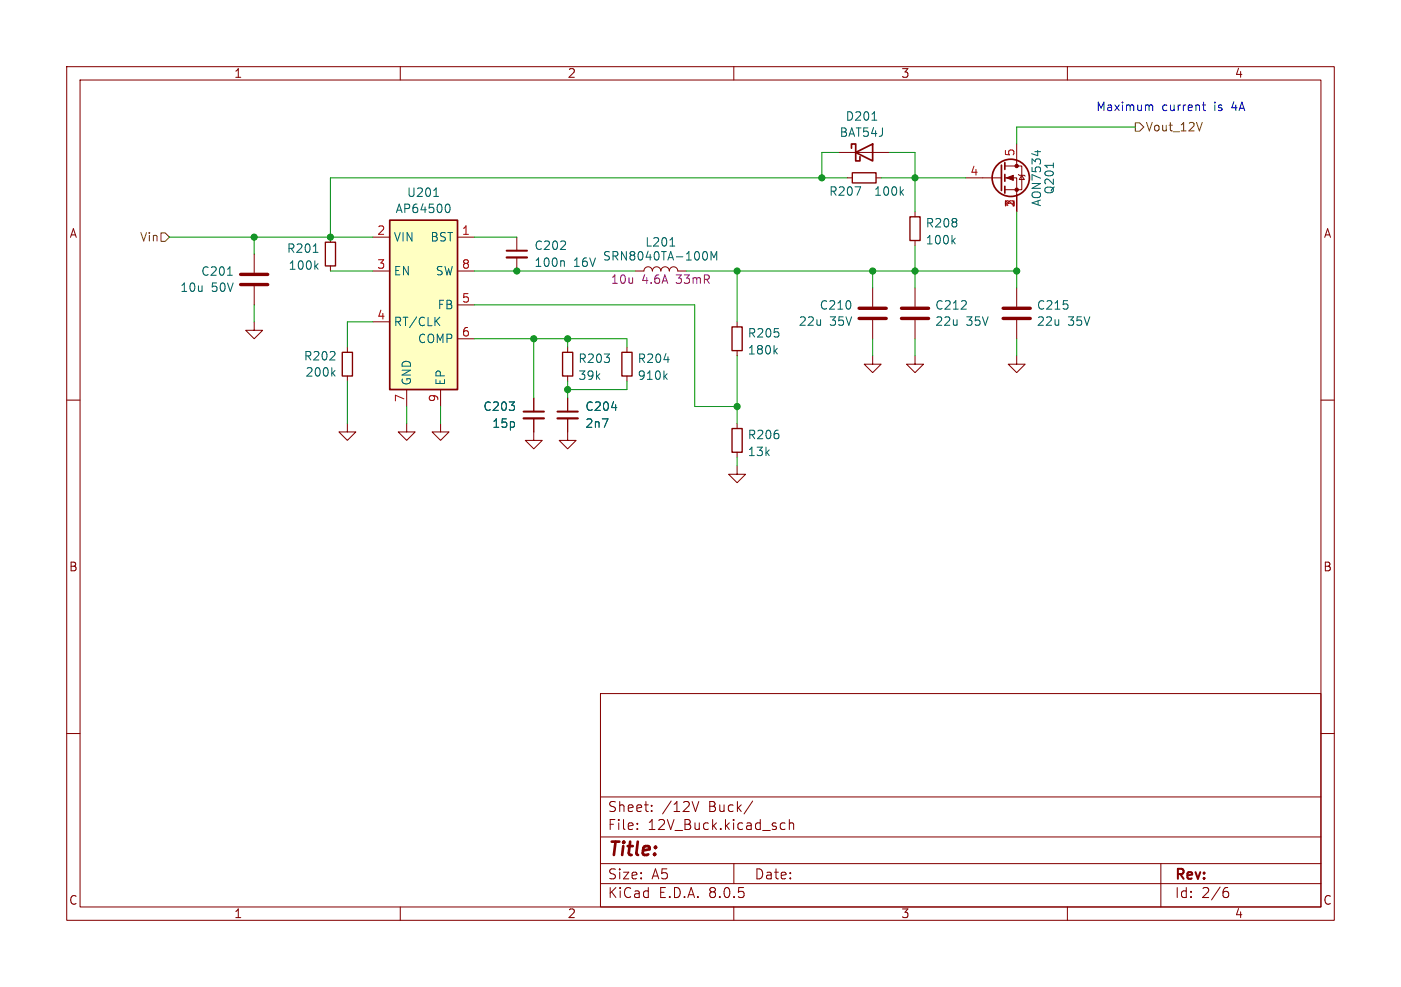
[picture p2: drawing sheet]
<svg xmlns="http://www.w3.org/2000/svg" width="210mm" height="148mm" viewBox="0 0 210 148" stroke-linecap="round" stroke-linejoin="round" font-family="sans-serif">
<g fill="none" stroke="#840000" stroke-width=".15">
<path d="M10 10h190v128h-190zM12 12h186v124h-186zM60 10v2M110 10v2M160 10v2M127 26.7h.8M131.3 26.7h.8M10 60h2M38.1 48.3v1.2h-1.3l1.3 1.3 1.3-1.3h-1.3M85.1 52.1v.7M85.1 56.4v.8M137.2 53.3v1.3h1.2l-1.2 1.3-1.3-1.3h1.3"/>
<path d="M137.2 43.2v2.8M137.2 48v2.8M152.4 53.3v1.3h1.3l-1.3 1.3-1.3-1.3h1.3M152.4 43.2v2.8M152.4 48v2.8M198 60h2M110.5 69.9v1.2h1.3l-1.3 1.3-1.3-1.3h1.3M110.5 63.5v.8M110.5 67.8v.8M10 110h2M90 104h108v32h-108zM90 119.5h108"/>
<path d="M198 110h2M60 136v2M90 132.5h108M90 129.5h108M90 125.5h108M95.5 124.2v.2M95.5 123.5v.1M97.7 121.5v.2M97.7 120.8v.1M103.8 120.2l.5 1.5 .5-1.5M110 136v2M110 129.5v3"/>
<path d="M112.8 120.1l-1.3 1.9M117 124.2l.3 .2 .4-.1M117.7 123.5l-.4-.1-.3 .1M118.3 123.5a.37 .37 0 0 1 .7 .1v.8M118.3 122.9v1.5M160 136v2M174 129.5v6.5M183.6 133.7h.3l.3 .2-.1 .5-.2 .2h-.3M184 133.1l-.4 .1"/>
</g>
<path d="M135.1 47.8h4.1M135.1 46.2h4.1M150.4 47.8h4M150.4 46.2h4" fill="none" stroke="#840000" stroke-width=".51"/>
<path d="M127.8 25.9h3.5v1.5h-3.5zM84.3 52.8h1.6v3.6h-1.6zM109.7 64.3h1.6v3.5h-1.6z" fill="none" stroke="#840000" stroke-width=".2"/>
<path d="M128.2 28h.8l-.5 1.3M135.1 28.8l.3 .5M135.4 28.4l-.4 .5" fill="none" stroke="#006464" stroke-width=".15"/>
<path d="M58.4 33h10.2v25.4h-10.2z" fill="#ffffc2"/>
<g fill="none" stroke="#840000" stroke-width=".25">
<path d="M58.4 33h10.2v25.4h-10.2zM127.6 22.2v-.6h.7v2.5h.6v-.6M128.3 22.9l2.5-1.3v2.5zM150.1 24.8v3.8M150.6 24.4v1M150.6 26.2v1M150.6 27.9v1.1"/>
<circle cx="151.5" cy="26.7" r="2.79"/>
</g>
<g fill="none" stroke="#840000" stroke-width=".15">
<path d="M38.1 38.1v2.8M49.5 35.6v.7M49.5 39.9v.7M55.9 35.6h2.5M68.6 35.6h2.5M77.5 35.6v2M77.5 38.6v2M125.7 22.9h7.6M137.2 31.8v.7M137.2 36.1v.7M144.8 26.7h5.3M150.6 26.7h1.8v5.1"/>
<path d="M150.6 24.9h2.6v3.5h-2.6M152.4 21.6v3.3M152.7 26.2l.1 .1h.7l.2 .1M153.2 26.3l.3 .6h-.7zM38.1 42.9v2.8M52.1 52.1v.7M52.1 56.4v.8M55.9 40.6h2.5M55.9 48.3h2.5M61 58.4v2.6M66 58.4v2.6M68.6 40.6h2.5"/>
<path d="M68.6 45.7h2.5M68.6 50.8h2.5M80 59.7v2M85.1 59.7v2M94 52.1v.7M94 56.4v.8M95.2 40.6h1.3a.64 .64 0 0 1 .7-.6 .64 .64 0 0 1 .6 .6 .64 .64 0 0 1 .6-.6 .64 .64 0 0 1 .7 .6 .64 .64 0 0 1 .6-.6 .64 .64 0 0 1 .6 .6 .64 .64 0 0 1 .7-.6 .64 .64 0 0 1 .6 .6h1.3M110.5 48.3v.7M110.5 52.6v.7M130.8 53.3v1.3h-1.3l1.3 1.3 1.3-1.3h-1.3M130.8 43.2v2.8M130.8 48v2.8"/>
<path d="M52.1 63.5v1.3h1.2l-1.2 1.2-1.3-1.2h1.3M61 63.5v1.3h1.2l-1.2 1.2-1.3-1.2h1.3M66 63.5v1.3h1.3l-1.3 1.2-1.2-1.2h1.2M80 62.7v3.3h-1.3l1.3 1.3 1.3-1.3h-1.3M85.1 62.7v3.3h1.3l-1.3 1.3-1.3-1.3h1.3"/>
</g>
<g fill="none" stroke="#006464" stroke-width=".15">
<path d="M130.7 18h.7M47 37.8h.7M47.3 39.9l.4 .5M47.7 39.5l-.5 .5M65 29.5h.7M66.9 30.7l.1-.1a.69 .69 0 0 1 .5 .5 .69 .69 0 0 1-.2 .7h-.4M84.4 39.1l.2 .2v.6M100.4 36.9h.7M105.6 37.7a.69 .69 0 0 1 .5 .6 .69 .69 0 0 1-.2 .6l-.3 .1M106.6 39v-1.3l.4 .9 .4-.9v1.3M142.8 36.1l.4 .5M143.2 35.7l-.5 .5"/>
<path d="M155.6 22.6v.7M157.9 24.4v.8M34.1 41.3h.7M49.9 55.9l.3 .5M50.2 55.6l-.5 .4M65.4 48.1l.5 .7M65.9 47.6l-.7 .7M99.5 53.9h.8M99.6 56.4l.4 .5M100 56l-.5 .5M116.2 52.6l.3 .5M116.5 52.2l-.5 .5"/>
<path d="M91.7 61.1h.8"/>
</g>
<path d="M75.9 38.6h3.1M78.5 62.7h3M83.6 62.7h3" fill="none" stroke="#840000" stroke-width=".33"/>
<path d="M75.9 37.6h3.1M78.5 61.7h3M83.6 61.7h3" fill="none" stroke="#840000" stroke-width=".3"/>
<path d="M48.8 36.3h1.5v3.6h-1.5zM136.4 32.5h1.5v3.6h-1.5zM51.3 52.8h1.5v3.6h-1.5zM93.2 52.8h1.5v3.6h-1.5zM109.7 49h1.6v3.6h-1.6z" fill="none" stroke="#840000" stroke-width=".2"/>
<g fill="#840000" stroke="#840000" stroke-width=".15">
<path d="M150.9 26.7l1-.4v.8z"/>
<circle cx="152.4" cy="28.4" r=".25"/>
<circle cx="152.4" cy="24.9" r=".25"/>
</g>
<path d="M36.1 42.7h4M36.1 41.1h4M128.8 47.8h4M128.8 46.2h4" fill="none" stroke="#840000" stroke-width=".51"/>
<path d="M170.2 18.4h.6l.6 .7-.6 .6h-.6zM180.2 18.4l-.4 1.2M24.1 34.9h.7l.6 .7-.6 .6h-.7z" fill="none" stroke="#725600" stroke-width=".15"/>
<path d="M172.3 15.8h.4l.1 .8M180.2 15.7h.5M180.4 15.3v1.1l.3 .2" fill="none" stroke="#0000c2" stroke-width=".15"/>
<g fill="none" stroke="#009600" stroke-width=".15">
<path d="M170.2 19.1h-17.8v2.5M25.4 35.6h30.5M38.1 35.6v2.5M71.1 35.6h6.4M125.7 22.9h-2.5v3.8M127 26.7h-77.5v8.9M132.1 26.7h12.7M133.3 22.9h3.9v8.9M137.2 36.8v6.4M152.4 31.8v11.4M38.1 45.7v2.6M49.5 40.6h6.4"/>
<path d="M52.1 57.2v6.3M55.9 48.3h-3.8v3.8M71.1 50.8h22.9v1.3M71.1 40.6h24.1M71.1 45.7h33v15.3h6.4M80 50.8v8.9M85.1 50.8v1.3M85.1 57.2v2.5M94 57.2v1.2h-8.9M102.9 40.6h49.5M110.5 40.6v7.7M110.5 53.3v10.2"/>
<path d="M130.8 40.6v2.6M130.8 50.8v2.5M137.2 50.8v2.5M152.4 50.8v2.5M61 61v2.5M66 61v2.5M110.5 68.6v1.3"/>
</g>
<g fill="#009600" stroke="#009600" stroke-width=".15">
<circle cx="137.2" cy="40.6" r=".46"/>
<circle cx="130.8" cy="40.6" r=".46"/>
<circle cx="110.5" cy="40.6" r=".46"/>
<circle cx="123.2" cy="26.7" r=".46"/>
<circle cx="110.5" cy="61" r=".46"/>
<circle cx="137.2" cy="26.7" r=".46"/>
<circle cx="152.4" cy="40.6" r=".46"/>
<circle cx="80" cy="50.8" r=".46"/>
<circle cx="85.1" cy="50.8" r=".46"/>
<circle cx="77.5" cy="40.6" r=".46"/>
<circle cx="85.1" cy="58.4" r=".46"/>
<circle cx="49.5" cy="35.6" r=".46"/>
<circle cx="38.1" cy="35.6" r=".46"/>
</g>
<text font-size="2.8" fill="#840000" x="91" y="128.9">Title:</text>
<g font-size="2.1" fill="#840000">
<text x="91" y="124.7">File:</text>
<text x="91" y="122">Sheet:</text>
<text x="97.1" y="124.7">12V_Buck.kicad_sch</text>
<text x="99.2" y="122">/12V</text>
<text x="106.3" y="122">Buck/</text>
<text x="91" y="134.9">KiCad</text>
<text x="91" y="132.1">Size:</text>
<text x="97.7" y="132.1">A5</text>
<text x="98.7" y="134.9">E.D.A.</text>
<text x="106.3" y="134.9">8.0.5</text>
<text x="113" y="132.1">Date:</text>
<text x="176" y="132.3">Rev:</text>
<text x="176" y="134.9">Id:</text>
<text x="180.1" y="134.9">2/6</text>
</g>
<g font-size="1.8" fill="#840000">
<text x="35" y="11.9">1</text>
<text x="85" y="11.9">2</text>
<text x="135" y="11.9">3</text>
<text x="185" y="11.9">4</text>
<text x="10.3" y="35.9">A</text>
<text x="198.4" y="35.9">A</text>
<text x="10.3" y="85.9">B</text>
<text x="198.3" y="85.9">B</text>
<text x="10.3" y="135.9">C</text>
<text x="35" y="137.9">1</text>
<text x="85" y="137.9">2</text>
<text x="135" y="137.9">3</text>
<text x="185" y="137.9">4</text>
<text x="198.3" y="135.9">C</text>
</g>
<g font-size="1.8" fill="#0000c2">
<text x="164.2" y="16.9">Maximum</text>
<text x="174.2" y="16.9">current</text>
<text x="182.1" y="16.9">is</text>
<text x="184.9" y="16.9">4A</text>
</g>
<g font-size="1.8" fill="#006464">
<text x="125.8" y="20.7">BAT54J</text>
<text x="126.7" y="18.3">D201</text>
<text x="60.9" y="29.7">U201</text>
<text x="124.2" y="29.6">R207</text>
<text x="130.9" y="29.6">100k</text>
<text x="158.2" y="29.3" transform="rotate(-90 158.2 29.3)">Q201</text>
<text x="59.2" y="32.2">AP64500</text>
<text x="138.7" y="34.3">R208</text>
<text x="156.3" y="31.1" transform="rotate(-90 156.3 31.1)">AON7534</text>
<text x="30.1" y="41.6">C201</text>
<text x="42.9" y="38.1">R201</text>
<text x="43.2" y="40.7">100k</text>
<text x="58.9" y="36.4">VIN</text>
<text x="58.9" y="41.5">EN</text>
<text x="64.4" y="36.4">BST</text>
<text x="65.2" y="41.5">SW</text>
<text x="80" y="37.7">C202</text>
<text x="80" y="40.2">100n</text>
<text x="86" y="40.2">16V</text>
<text x="90.3" y="39.3">SRN8040TA-100M</text>
<text x="96.6" y="37.2">L201</text>
<text x="138.7" y="36.9">100k</text>
<text x="26.9" y="44">10u</text>
<text x="31.7" y="44">50V</text>
<text x="65.5" y="46.6">FB</text>
<text x="122.8" y="46.6">C210</text>
<text x="140.1" y="46.6">C212</text>
<text x="155.3" y="46.6">C215</text>
<text x="58.9" y="49.1">RT/CLK</text>
<text x="62.5" y="51.7">COMP</text>
<text x="112" y="50.8">R205</text>
<text x="112" y="53.4">180k</text>
<text x="119.6" y="49.1">22u</text>
<text x="124.4" y="49.1">35V</text>
<text x="140.1" y="49.1">22u</text>
<text x="144.8" y="49.1">35V</text>
<text x="155.3" y="49.1">22u</text>
<text x="160.1" y="49.1">35V</text>
<text x="45.5" y="54.3">R202</text>
<text x="45.7" y="56.7">200k</text>
<text x="61.8" y="57.9" transform="rotate(-90 61.8 57.9)">GND</text>
<text x="66.9" y="57.9" transform="rotate(-90 66.9 57.9)">EP</text>
<text x="86.6" y="54.6">R203</text>
<text x="86.6" y="57.2">39k</text>
<text x="95.5" y="54.6">R204</text>
<text x="95.5" y="57.2">910k</text>
<text x="72.4" y="61.8">C203</text>
<text x="73.7" y="64.4">15p</text>
<text x="87.6" y="61.8">C204</text>
<text x="87.6" y="64.4">2n7</text>
<text x="112" y="66.1">R206</text>
<text x="112" y="68.6">13k</text>
</g>
<g font-size="1.8" fill="#a90000">
<text x="152.1" y="23.6" transform="rotate(-90 152.1 23.6)">5</text>
<text x="145.3" y="26.4">4</text>
<text x="56.4" y="35.3">2</text>
<text x="69.1" y="35.3">1</text>
<text x="152.1" y="31.2" transform="rotate(-90 152.1 31.2)">1</text>
<text x="56.4" y="40.4">3</text>
<text x="69.1" y="40.4">8</text>
<text x="69.1" y="45.5">5</text>
<text x="56.4" y="48">4</text>
<text x="69.1" y="50.5">6</text>
<text x="60.7" y="60.4" transform="rotate(-90 60.7 60.4)">7</text>
<text x="65.8" y="60.4" transform="rotate(-90 65.8 60.4)">9</text>
</g>
<g font-size="1.8" fill="#725600">
<text x="171.6" y="19.9">Vout_12V</text>
<text x="20.9" y="36.4">Vin</text>
</g>
<g font-size="1.8" fill="#840084">
<text x="91.5" y="42.8">10u</text>
<text x="96.2" y="42.8">4.6A</text>
<text x="101.5" y="42.8">33mR</text>
</g>
</svg>
